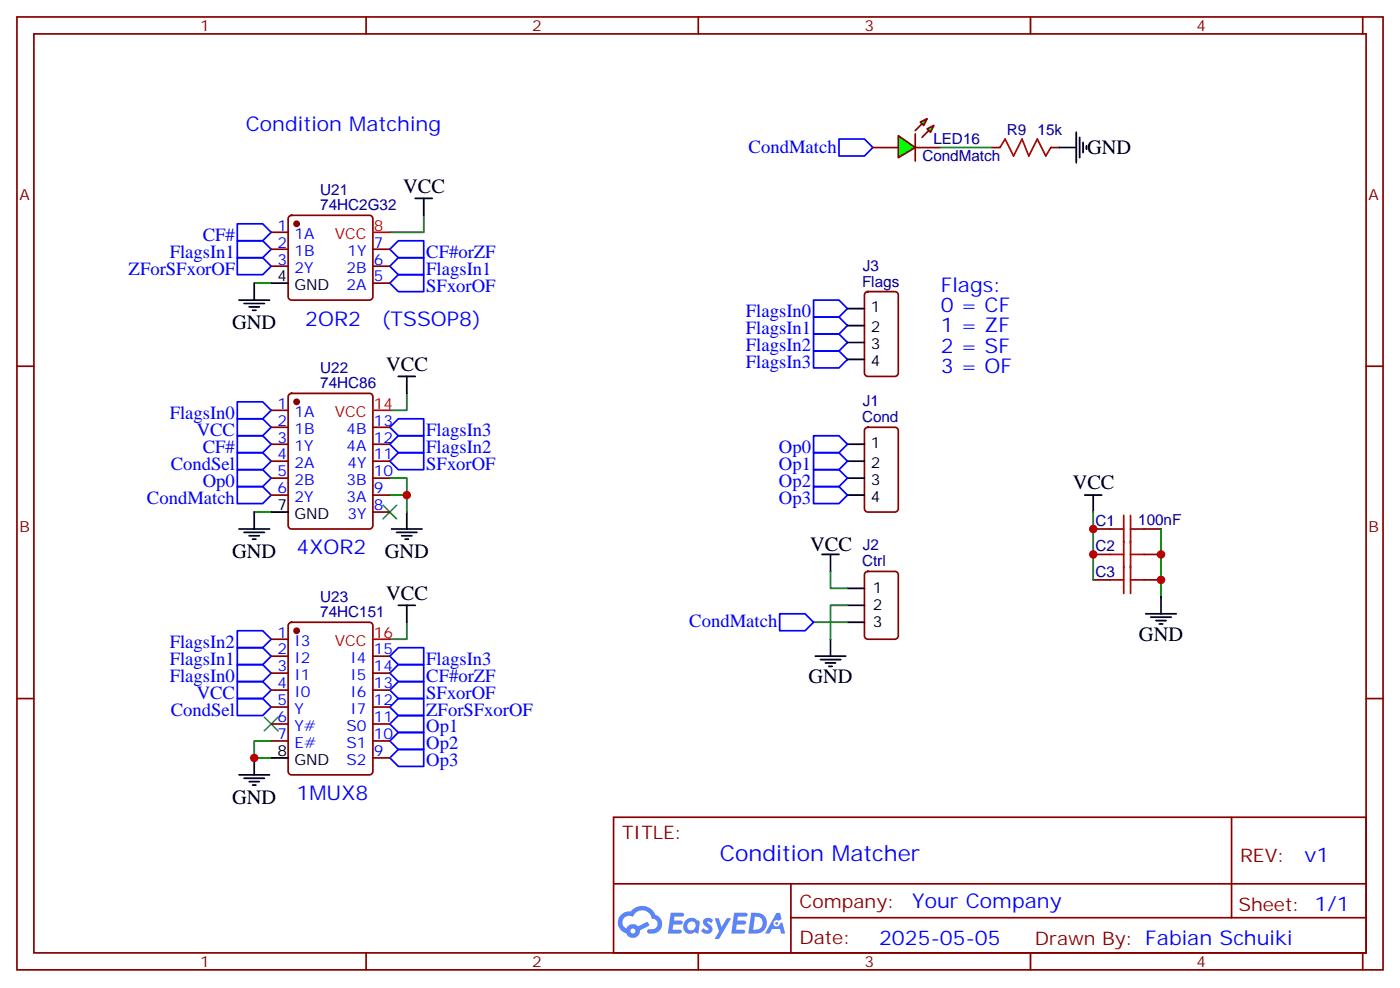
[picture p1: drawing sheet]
# EasyEDA schematic condition-matcher-schematic-v1.json
TITLE: Condition Matcher; REV: v1; Date: 2025-05-05; Sheet: 1/1; Drawn By: Fabian Schuiki; Company: Your Company

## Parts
C1  100nF  [C0603]
C2  100nF  [C0603]
C3  100nF  [C0603]
J1  Cond  [HDR-M-2.54_1X4]
J2  Ctrl  [HDR-M-2.54_1X3]
J3  Flags  [HDR-M-2.54_1X4]
LED16  CondMatch  [LED0805_GREEN]
R9  15k  [R0603]
U21  74HC2G32  [TSSOP-8_L3.0-W3.0-P0.65-LS4.0-BL]
U22  74HC86  [SO-14_L8.7-W3.9-P1.27-LS6.0-BL]
U23  74HC151  [SO-16_L9.9-W3.9-P1.27-LS6.0-BL]

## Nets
GND: C1.2 C2.2 C3.2 J2.2 R9.2 U21.4(GND) U22.7(GND) U22.9(3A) U22.10(3B) U23.7(E#) U23.8(GND)
VCC: C1.1 C2.1 C3.1 J2.1 U21.8(VCC) U22.2(1B) U22.14(VCC) U23.4(I0) U23.16(VCC)
CF#: U21.1(1A) U22.3(1Y)
CF#orZF: U21.7(1Y) U23.14(I5)
CondMatch: J2.3 LED16.1 U22.6(2Y)
CondSel: U22.4(2A) U23.5(Y)
FlagsIn0: J3.1 U22.1(1A) U23.3(I1)
FlagsIn1: J3.2 U21.2(1B) U21.6(2B) U23.2(I2)
FlagsIn2: J3.3 U22.12(4A) U23.1(I3)
FlagsIn3: J3.4 U22.13(4B) U23.15(I4)
Op0: J1.1 U22.5(2B)
Op1: J1.2 U23.11(S0)
Op2: J1.3 U23.10(S1)
Op3: J1.4 U23.9(S2)
SFxorOF: U21.5(2A) U22.11(4Y) U23.13(I6)
ZForSFxorOF: U21.3(2Y) U23.12(I7)
LED16_2: LED16.2 R9.1

Not connected (* = marked no-connect by the designer): U22 8(3Y)*; U23 6(Y#)*

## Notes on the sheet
- Condition Matching
- Flags:
  0 = CF
  1 = ZF
  2 = SF
  3 = OF
- 2OR2
- (TSSOP8)
- 4XOR2
- 1MUX8

# EasyEDA board condition-matcher-pcb-v1.json

Outline 33.02 x 13.97 mm; copper layers: TopLayer, BottomLayer. Coordinates in mm from the lower left corner of the outline.
Outline path: 0,13.97 33.02,13.97 33.02,0 0,0 0,13.97

## Design rules (mm)
Default: track 0.152, clearance 0.152, via 0.61, via hole 0.305

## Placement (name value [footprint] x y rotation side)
C1  100nF  [C0603]  2.54 11.75 180 top
C2  100nF  [C0603]  9.53 8.89 270 top
C3  100nF  [C0603]  20.96 8.89 270 top
J1  Cond  [HDR-M-2.54_1X4]  16.51 1.27 180 top
J2  Ctrl  [HDR-M-2.54_1X3]  27.94 1.27 180 top
J3  Flags  [HDR-M-2.54_1X4]  6.35 1.27 180 top
LED16  CondMatch  [LED0805_GREEN]  2.54 6.35 90 top
R9  15k  [R0603]  2.54 9.84 180 top
U21  74HC2G32  [TSSOP-8_L3.0-W3.0-P0.65-LS4.0-BL]  6.35 8.89 0 top
U22  74HC86  [SO-14_L8.7-W3.9-P1.27-LS6.0-BL]  15.24 8.89 0 top
U23  74HC151  [SO-16_L9.9-W3.9-P1.27-LS6.0-BL]  27.31 8.89 0 top

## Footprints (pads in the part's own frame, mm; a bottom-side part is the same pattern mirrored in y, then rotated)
C0603
  rect 0.8x0.9 smd: 1(-0.7,0) 2(0.7,0)
HDR-M-2.54_1X3
  rect 1.575x1.575 hole 0.889: 1(-2.54,0)
  oval 1.575x1.575 hole 0.889: 2(0,0) 3(2.54,0)
HDR-M-2.54_1X4
  rect 1.575x1.575 hole 0.889: 1(-3.81,0)
  oval 1.575x1.575 hole 0.889: 2(-1.27,0) 3(1.27,0) 4(3.81,0)
LED0805_GREEN
  rect 1.3x1.399 smd: 1(-1.05,0) 2(1.05,0)
R0603
  rect 0.806x0.864 smd: 1(-0.753,0) 2(0.753,0)
SO-14_L8.7-W3.9-P1.27-LS6.0-BL
  oval 0.595x1.968 smd: 1(-3.81,-2.734) 2(-2.54,-2.734) 3(-1.27,-2.734) 4(0,-2.734) 5(1.27,-2.734) 6(2.54,-2.734) 7(3.81,-2.734) 8(3.81,2.734) 9(2.54,2.734) 10(1.27,2.734) 11(0,2.734) 12(-1.27,2.734) 13(-2.54,2.734) 14(-3.81,2.734)
SO-16_L9.9-W3.9-P1.27-LS6.0-BL
  oval 0.6x1.6 smd: 1(-4.445,-2.794) 2(-3.175,-2.794) 3(-1.905,-2.794) 4(-0.635,-2.794) 5(0.635,-2.794) 6(1.905,-2.794) 7(3.175,-2.794) 8(4.445,-2.794) 9(4.445,2.794) 10(3.175,2.794) 11(1.905,2.794) 12(0.635,2.794) 13(-0.635,2.794) 14(-1.905,2.794) 15(-3.175,2.794) 16(-4.445,2.794)
TSSOP-8_L3.0-W3.0-P0.65-LS4.0-BL
  rect 0.406x1 smd: 1(-0.975,-1.9) 2(-0.325,-1.9) 3(0.325,-1.9) 4(0.975,-1.9) 5(0.975,1.9) 6(0.325,1.9) 7(-0.325,1.9) 8(-0.975,1.9)

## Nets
GND: C1.2 C2.2 C3.2 J2.2 R9.2 U21.4 U22.7 U22.9 U22.10 U23.7 U23.8
VCC: C1.1 C2.1 C3.1 J2.1 U21.8 U22.2 U22.14 U23.4 U23.16
CF#: U21.1 U22.3
CF#ORZF: U21.7 U23.14
CONDMATCH: J2.3 LED16.1 U22.6
CONDSEL: U22.4 U23.5
FLAGSIN0: J3.1 U22.1 U23.3
FLAGSIN1: J3.2 U21.2 U21.6 U23.2
FLAGSIN2: J3.3 U22.12 U23.1
FLAGSIN3: J3.4 U22.13 U23.15
LED16_2: LED16.2 R9.1
OP0: J1.1 U22.5
OP1: J1.2 U23.11
OP2: J1.3 U23.10
OP3: J1.4 U23.9
SFXOROF: U21.5 U22.11 U23.13
ZFORSFXOROF: U21.3 U23.12

Pads without a net: U22 8; U23 6

## Via types
v1: diameter 0.61, hole 0.305, TopLayer to BottomLayer, 46 vias

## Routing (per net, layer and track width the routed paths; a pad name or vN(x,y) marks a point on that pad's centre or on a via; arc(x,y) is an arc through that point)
GND: length 21.6
  TopLayer w0.152: C3.2 19.05,8.19 v1(19.05,7.62) U22.7 ; U23.8 v1(31.75,4.76) ; R9.2 1.84,9.9 v1(1.84,10.77) C1.2 ; v1(7.3,6.03) 7.33,6.03 U21.4 7.33,8.19 C2.2 ; U23.7 v1(30.48,4.76) ; v1(16.51,10.16) U22.10 v1(16.51,13.33) ; v1(17.78,10.16) U22.9 v1(17.78,13.33) ; 8.24,8.19 8.24,8.57 v1(8.25,8.57)
  BottomLayer w0.152: v1(24.45,2.54) v1(26.35,2.54)
VCC: length 17.3
  TopLayer w0.152: v1(26.67,4.76) U23.4 v1(26.67,8.89) ; U21.8 5.37,11.75 v1(4.44,11.75) C1.1 ; U22.14 9.53,11.62 v1(9.53,10.77) C2.1 ; U22.2 v1(12.7,8.25) ; U23.16 20.96,11.68 v1(20.96,10.75) C3.1
CF#: length 11.3
  TopLayer w0.152: U22.3 v1(13.97,7.62) ; v1(5.4,7.94) 5.4,7.01 U21.1
  BottomLayer w0.152: v1(5.4,7.94) 5.4,7.62 v1(13.97,7.62)
CF#ORZF: length 23.6
  TopLayer w0.152: v1(6.03,11.75) 6.02,10.79 ; U23.14 v1(25.4,13.02)
  BottomLayer w0.152: v1(25.4,13.02) 25.4,12.38 8.57,12.38 8.57,12.7 6.03,12.7 v1(6.03,11.75)
CONDMATCH: length 29.2
  TopLayer w0.152: v1(2.54,4.13) 2.54,5.3 ; v1(25.4,4.44) J2.3 ; U22.6 v1(17.78,4.44)
  BottomLayer w0.152: v1(2.54,4.13) 12.06,4.13 12.06,4.44 v1(17.78,4.44) v1(25.4,4.44)
CONDSEL: length 18.9
  TopLayer w0.152: v1(27.94,7.3) U23.5 ; U22.4 v1(15.24,7.62)
  BottomLayer w0.152: v1(15.24,7.62) 15.24,6.35 21.27,6.35 21.27,7.94 27.94,7.94 v1(27.94,7.3)
FLAGSIN0: length 23.9
  TopLayer w0.152: 11.43,6.16 v1(11.43,4.76) 10.16,4.76 J3.1 ; v1(25.4,7.3) U23.3
  BottomLayer w0.152: v1(25.4,7.3) 25.4,5.08 11.43,5.08 v1(11.43,4.76)
FLAGSIN1: length 33.6
  TopLayer w0.152: 6.68,10.79 6.67,9.52 6.02,9.52 6.02,6.03 v1(6.03,6.03) ; v1(24.13,7.3) U23.2 ; v1(9.84,5.4) 9.84,2.86 7.62,2.86 J3.2
  BottomLayer w0.152: v1(24.13,7.3) 24.13,5.4 v1(9.84,5.4) 6.03,5.4 v1(6.03,6.03)
FLAGSIN2: length 35.2
  TopLayer w0.152: 13.97,11.62 13.97,9.52 10.79,9.52 10.79,7.3 10.48,6.98 v1(10.48,6.03) 9.21,6.03 9.21,4.76 9.53,4.76 9.53,3.17 5.08,3.17 J3.3 ; v1(22.86,7.3) U23.1
  BottomLayer w0.152: v1(10.48,6.03) 10.48,5.72 22.86,5.72 v1(22.86,7.3)
FLAGSIN3: length 40.7
  TopLayer w0.152: v1(21.91,7.3) 21.91,7.94 24.13,7.94 U23.15 ; 12.7,11.62 12.7,9.84 10.48,9.84 10.48,7.62 9.84,6.98 v1(9.84,6.67) 9.84,6.35 8.89,6.35 8.89,3.49 2.54,3.49 J3.4
  BottomLayer w0.152: v1(9.84,6.67) 11.11,6.67 11.11,6.03 21.91,6.03 v1(21.91,7.3)
LED16_2: length 2.8
  TopLayer w0.152: R9.1 3.29,9.01 2.54,8.25 LED16.2
OP0: length 11.6
  TopLayer w0.152: v1(16.51,7.62) U22.5 ; J1.1 v1(20.32,6.98)
  BottomLayer w0.152: v1(20.32,6.98) 16.51,6.98 v1(16.51,7.62)
OP1: length 22.5
  TopLayer w0.152: v1(29.53,10.16) 29.21,10.16 U23.11
  BottomLayer w0.152: J1.2 17.78,3.17 29.53,3.17 v1(29.53,10.16)
OP2: length 26.3
  TopLayer w0.152: U23.10 30.48,9.52 v1(28.89,9.52)
  BottomLayer w0.152: J1.3 15.24,3.49 29.21,3.49 29.21,9.52 v1(28.89,9.52)
OP3: length 30.7
  TopLayer w0.152: U23.9 31.75,8.89 v1(28.26,8.89)
  BottomLayer w0.152: J1.4 12.7,3.81 28.89,3.81 28.89,8.89 v1(28.26,8.89)
SFXOROF: length 27.4
  TopLayer w0.152: v1(15.24,10.16) U22.11 ; U23.13 v1(26.67,10.48) ; v1(7.3,11.75) U21.5
  BottomLayer w0.152: 15.24,11.75 26.67,11.75 v1(26.67,10.48) ; 15.24,11.75 v1(7.3,11.75) ; 15.24,11.75 v1(15.24,10.16) 15.24,11.75
ZFORSFXOROF: length 29.8
  TopLayer w0.152: U23.12 v1(27.94,10.48) ; 6.68,6.99 6.67,7 v1(6.67,8.89)
  BottomLayer w0.152: v1(27.94,10.48) 27.94,12.06 8.25,12.06 8.25,12.38 6.67,12.38 v1(6.67,8.89)

## Copper pours and planes (outline as drawn; the poured copper is in the pictures)
GND on TopLayer: 0,13.97 0,0 33.02,0 33.02,13.97
VCC on BottomLayer: 0,13.97 0,0 33.02,0 33.02,13.97

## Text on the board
BottomSilkLayer: Fabian Schuiki | v1 | Condition Matcher
TopSilkLayer: JLCJLCJLCJLC | OF | SF | ZF | CF | 3 | 0 | Out | GND | VDD | Match
